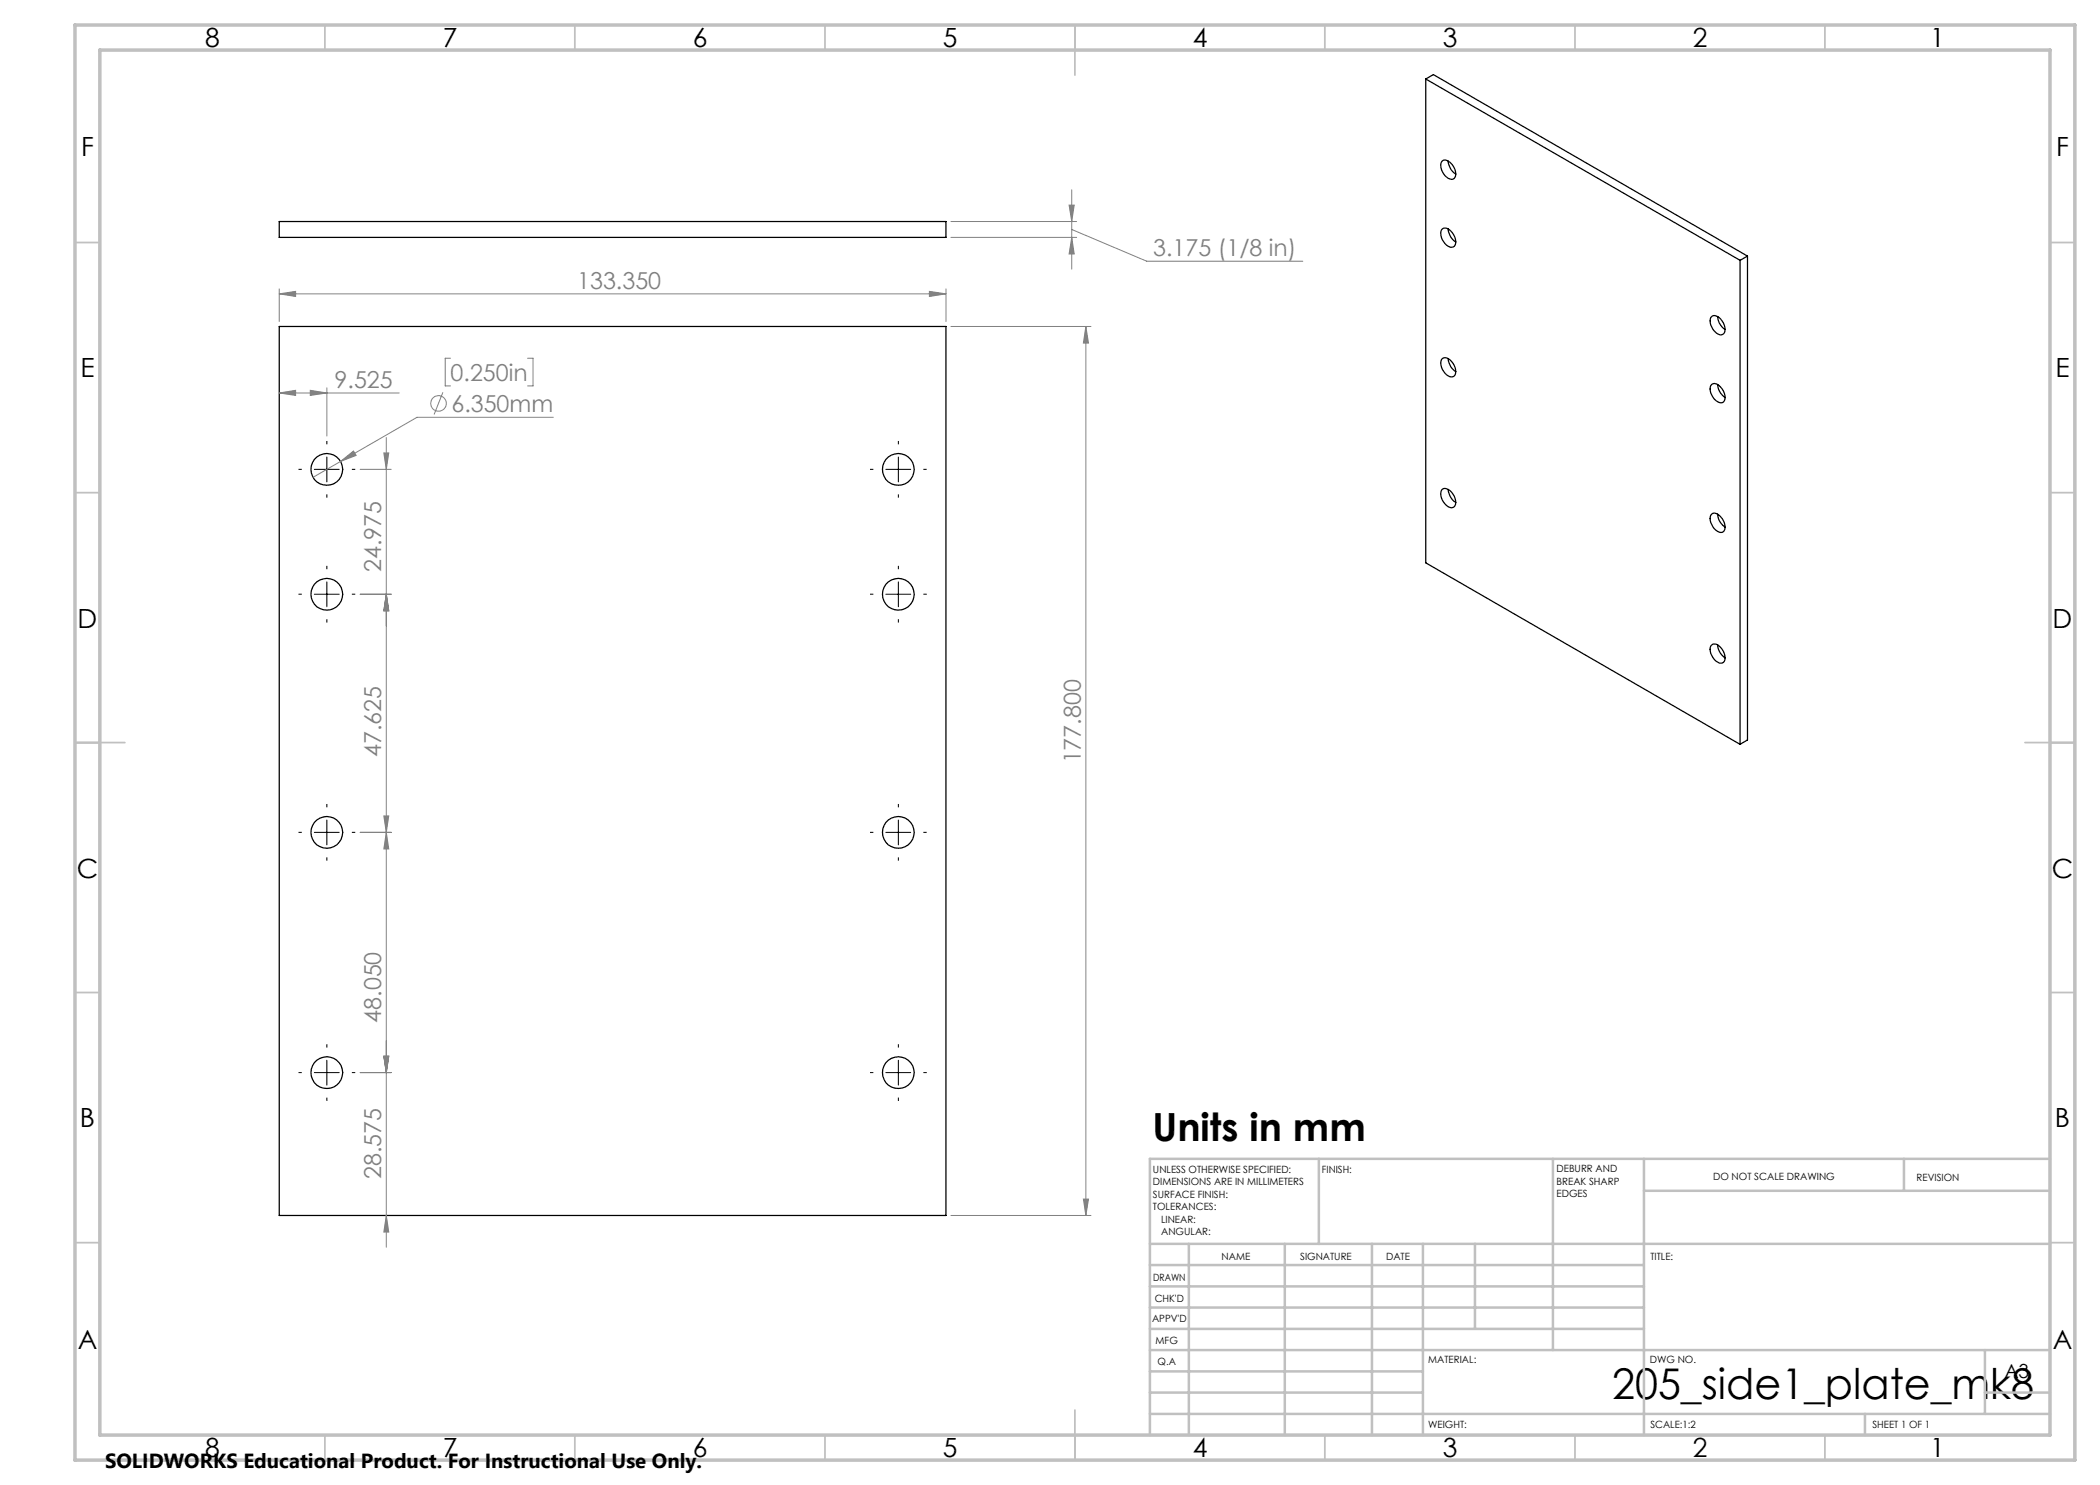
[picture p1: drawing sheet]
<svg xmlns="http://www.w3.org/2000/svg" width="420mm" height="297mm" viewBox="0 0 420 297" stroke-linecap="round" stroke-linejoin="round" font-family="sans-serif">
<g fill="none" stroke="#000" stroke-width=".25">
<path d="M285.2 15.8l1.5-.9 62.8 36.3M285.2 15.8l62.8 36.3M285.2 15.8v96.8l62.8 36.3M288.5 32.2a1.59 1.59 0 0 1 2.1 .9 1.85 1.85 0 0 1 0 2.7 2.68 2.68 0 0 1-2.4-3.1zM289.6 32.2l.1 .4 .5 1.3 .9 .9M55.8 44.3h133.4v3.2h-133.4zM288.5 45.8a1.36 1.36 0 0 1 1.8 .6 2.38 2.38 0 0 1 .5 2.9 1.87 1.87 0 0 1-2.3-1.4l-.3-.8a1.38 1.38 0 0 1 .3-1.3zM289.6 45.8l.1 .4 .5 1.3 .9 .9M348 52.1v96.8M349.5 51.2l-1.5 .9M349.5 51.2v96.8l-1.5 .9M55.8 65.3h133.4v177.8h-133.4z"/>
<path d="M288.5 71.7a1.36 1.36 0 0 1 1.8 .6 2.38 2.38 0 0 1 .5 2.9 1.87 1.87 0 0 1-2.3-1.3l-.3-.9a1.38 1.38 0 0 1 .3-1.3zM289.6 71.7l.1 .4 .5 1.3 .9 .9M342.2 63.5a1.07 1.07 0 0 1 1.7 0 2.91 2.91 0 0 1 1 3.1 1.02 1.02 0 0 1-1.7-.1 2.86 2.86 0 0 1-1-3zM342.4 76.9a1.39 1.39 0 0 1 1.8 .6 2.38 2.38 0 0 1 .5 2.9 1.85 1.85 0 0 1-2.3-1.3l-.3-.9a1.31 1.31 0 0 1 .3-1.3zM343.5 63.3l.4 1.3 .5 .8 .6 .5M343.5 76.9l.4 1.3 .5 .7 .6 .6M288.5 97.9a1.59 1.59 0 0 1 2.1 .9l.5 1.3a1.04 1.04 0 0 1-.4 1.3 1.04 1.04 0 0 1-1.4-.3 2.62 2.62 0 0 1-.8-3.2zM289.6 97.9l.6 1.7 .9 .9M342.4 102.8a1.39 1.39 0 0 1 1.8 .6 2.38 2.38 0 0 1 .5 2.9 1.84 1.84 0 0 1-2.3-1.4l-.3-.8a1.31 1.31 0 0 1 .3-1.3zM343.5 102.8l.4 1.3 .5 .8 .6 .5M342.4 129a1.32 1.32 0 0 1 1.8 .5 2.38 2.38 0 0 1 .5 3 1.85 1.85 0 0 1-2.3-1.4l-.3-.9a1.27 1.27 0 0 1 .3-1.2zM343.5 129l.4 1.2 .5 .8 .6 .6"/>
<circle cx="65.4" cy="93.9" r="3.2"/>
<circle cx="179.7" cy="93.9" r="3.2"/>
<circle cx="65.4" cy="118.9" r="3.2"/>
<circle cx="179.7" cy="118.9" r="3.2"/>
<circle cx="65.4" cy="166.5" r="3.2"/>
<circle cx="179.7" cy="166.5" r="3.2"/>
<circle cx="65.4" cy="214.5" r="3.2"/>
<circle cx="179.7" cy="214.5" r="3.2"/>
</g>
<g fill="none" stroke="#808080" stroke-width=".2">
<path d="M214.3 38v15.8M55.8 58.8l3.3-.5v1zM55.8 57.8v6.5M55.8 58.8h133.4M185.9 58.3l3.3 .5-3.3 .5zM189.2 57.8v6.5M190.2 44.3h25.1M190.2 47.5h25.1M213.8 41h1l-.5 3.3zM214.3 47.5l.5 3.3h-1zM214.3 45.9l15 6.3h31.3M55.8 78.6l3.3-.5v1z"/>
<path d="M55.8 78.6h24M62.1 78.1l3.3 .5-3.3 .5zM65.4 77.6v9.6M88.6 78.5l-1.8 4.4M90.1 71.6h-1.1v5.6h1.1M105.5 71.6h1.1v5.6h-1.1M190.2 65.3h28M217.2 65.3l.5 3.3h-1zM217.2 65.3v177.8M68.1 92.3l2.6-2.1 .5 .9zM68.1 92.3l-5.5 3.2M72 93.9h6.2"/>
<path d="M76.8 90.6h1l-.5 3.3zM77.3 87.5v161.9M110.7 83.5h-27.3l-15.3 8.8M72 118.8h6.2M77.3 118.8l.5 3.4h-1zM72 166.5h6.2M76.8 163.2h1l-.5 3.3zM77.3 166.5l.5 3.3h-1zM72 214.5h6.2M76.8 211.2h1l-.5 3.3zM216.7 239.8h1l-.5 3.3zM77.3 243.1l.5 3.3h-1z"/>
<path d="M190.2 243.1h28"/>
<circle cx="87.7" cy="80.7" r="1.56"/>
</g>
<g fill="none" stroke="#000" stroke-width=".2" stroke-dasharray="15.2 1.3 1.3 1.3" stroke-linecap="butt">
<path d="M60.4 93.9h-.7M65.4 88.9v-.7M65.4 98.9v.6M70.4 93.9h.6M174.7 93.9h-.7M179.7 88.9v-.7M179.7 98.9v.6M184.7 93.9h.6M60.4 118.8h-.7M65.4 113.8v-.6M70.4 118.8h.6M174.7 118.8h-.7"/>
<path d="M179.7 113.8v-.6M184.7 118.8h.6M65.4 123.8v.7M179.7 123.8v.7M60.4 166.5h-.7M65.4 161.5v-.7M65.4 171.5v.6M70.4 166.5h.6M174.7 166.5h-.7M179.7 161.5v-.7M179.7 171.5v.6M184.7 166.5h.6"/>
<path d="M60.4 214.5h-.7M65.4 209.5v-.7M65.4 219.5v.7M70.4 214.5h.6M174.7 214.5h-.7M179.7 209.5v-.7M179.7 219.5v.7M184.7 214.5h.6"/>
</g>
<g fill="none" stroke="#000" stroke-width=".2">
<path d="M62.9 93.9h4.9M65.4 91.4v5M177.2 93.9h4.9M179.7 91.4v5M62.9 118.8h4.9M65.4 116.4v5M177.2 118.8h4.9M179.7 116.4v5M62.9 166.5h4.9M65.4 164v5M177.2 166.5h4.9M179.7 164v5"/>
<path d="M62.9 214.5h4.9M65.4 212.1v4.9M177.2 214.5h4.9M179.7 212.1v4.9"/>
</g>
<g fill="none" stroke="#c0c0c0" stroke-width=".35">
<path d="M65 5v5M115 5v5M165 5v5M215 5v10M265 5v5M315 5v5M365 5v5M15 48.5h5M410 48.5h5M15 98.5h5M410 98.5h5M15 148.5h10"/>
<path d="M405 148.5h10M15 198.5h5M410 198.5h5M15 248.5h5M410 248.5h5M65 287v5M115 287v5M165 287v5M215 282v10M265 287v5M315 287v5M365 287v5"/>
</g>
<g fill="none" stroke="#c0c0c0" stroke-width=".5">
<path d="M263.8 231.8v17M310.6 231.8v38.2M328.8 231.8v55.2M328.8 238.2h81.2M380.8 231.8v6.4M410 231.8h-180v55.2M230 248.8h180M230 257.3h98.8M230 253h98.8M237.8 248.8v38.2M257 248.8v38.2M274.4 248.8v38.2"/>
<path d="M284.6 248.8v38.2M295 248.8v17M230 265.8h98.8M230 261.5h98.8M230 278.5h54.6M230 274.3h54.6M230 270h180M397 278.5h13M397 270v12.8M230 282.8h180M373 282.8v4.2"/>
</g>
<path d="M15 5h400v287h-400zM20 10h390v277h-390z" fill="none" stroke="#c0c0c0" stroke-width=".7"/>
<g fill="#808080">
<path d="M62.1 78.1l3.3 .5-3.3 .5zM55.8 78.6l3.3-.5v1z"/>
<path d="M55.8 58.8l3.3-.5v1zM185.9 58.3l3.3 .5-3.3 .5zM68.1 92.3l3.1-1.2-.5-.9zM213.8 41h1l-.5 3.3zM214.3 47.5l.5 3.3h-1z"/>
<path d="M216.7 239.8h1l-.5 3.3zM217.2 65.3l.5 3.3h-1z"/>
<path d="M76.8 90.6h1l-.5 3.3zM77.3 118.8l.5 3.4h-1zM77.3 118.8l.5 3.4h-1zM76.8 163.2h1l-.5 3.3zM77.3 166.5l.5 3.3h-1zM76.8 211.2h1l-.5 3.3zM76.8 211.2h1l-.5 3.3zM77.3 243.1l.5 3.3h-1z"/>
</g>
<text font-size="8.5" x="322.4" y="279.7">205_side1_plate_mk8</text>
<text font-size="7.8" x="230.5" y="228.3">Units in mm</text>
<g font-size="5.3">
<text x="41" y="9.5">8</text>
<text x="88.5" y="9.5">7</text>
<text x="138.5" y="9.5">6</text>
<text x="188.5" y="9.5">5</text>
<text x="238.5" y="9.5">4</text>
<text x="288.5" y="9.5">3</text>
<text x="338.5" y="9.5">2</text>
<text x="386" y="9.5">1</text>
<text x="16.2" y="31.2">F</text>
<text x="411.2" y="31.2">F</text>
<text x="16.1" y="75.5">E</text>
<text x="411.1" y="75.5">E</text>
<text x="15.5" y="125.5">D</text>
<text x="410.5" y="125.5">D</text>
<text x="15.4" y="175.5">C</text>
<text x="410.4" y="175.5">C</text>
<text x="16" y="225.5">B</text>
<text x="411" y="225.5">B</text>
<text x="15.5" y="269.7">A</text>
<text x="410.5" y="269.7">A</text>
<text x="41" y="291.5">8</text>
<text x="88.5" y="291.5">7</text>
<text x="138.5" y="291.5">6</text>
<text x="188.5" y="291.5">5</text>
<text x="238.5" y="291.5">4</text>
<text x="288.5" y="291.5">3</text>
<text x="338.5" y="291.5">2</text>
<text x="386" y="291.5">1</text>
</g>
<g font-size="4.7" fill="#808080">
<text x="230.6" y="51.2">3.175 (1/8 in)</text>
<text x="115.4" y="57.7">133.350</text>
<text x="66.9" y="77.6">9.525</text>
<text x="90.1" y="76.2">0.250in</text>
<text x="90.3" y="82.4">6.350mm</text>
<text x="76.3" y="114.4" transform="rotate(-90 76.3 114.4)">24.975</text>
<text x="76.3" y="151.4" transform="rotate(-90 76.3 151.4)">47.625</text>
<text x="216.2" y="152.7" transform="rotate(-90 216.2 152.7)">177.800</text>
<text x="76.3" y="204.5" transform="rotate(-90 76.3 204.5)">48.050</text>
<text x="76.3" y="235.8" transform="rotate(-90 76.3 235.8)">28.575</text>
</g>
<text font-size="4.1" x="21" y="293.7">SOLIDWORKS Educational Product. For Instructional Use Only.</text>
<text font-size="3.9" x="400.9" y="275.5">A3</text>
<g font-size="2">
<text x="230.6" y="234.6">UNLESS OTHERWISE SPECIFIED:</text>
<text x="230.6" y="237.1">DIMENSIONS ARE IN MILLIMETERS</text>
<text x="230.6" y="239.6">SURFACE FINISH:</text>
<text x="264.4" y="234.6">FINISH:</text>
<text x="311.3" y="234.5">DEBURR AND</text>
<text x="311.3" y="237">BREAK SHARP</text>
<text x="311.3" y="239.5">EDGES</text>
<text x="342.6" y="236">DO NOT SCALE DRAWING</text>
<text x="383.3" y="236.2">REVISION</text>
<text x="230.6" y="242.1">TOLERANCES:</text>
<text x="232.2" y="244.6">LINEAR:</text>
<text x="232.2" y="247.1">ANGULAR:</text>
<text x="244.3" y="252">NAME</text>
<text x="260" y="251.9">SIGNATURE</text>
<text x="277.2" y="251.9">DATE</text>
<text x="330.1" y="251.9">TITLE:</text>
<text x="230.6" y="256.1">DRAWN</text>
<text x="230.9" y="260.3">CHK'D</text>
<text x="230.4" y="264.4">APPV'D</text>
<text x="231.1" y="268.8">MFG</text>
<text x="231.5" y="273">Q.A</text>
<text x="285.6" y="272.5">MATERIAL:</text>
<text x="330" y="272.5">DWG NO.</text>
<text x="285.6" y="285.5">WEIGHT:</text>
<text x="330.1" y="285.6">SCALE:1:2</text>
<text x="374.5" y="285.6">SHEET 1 OF 1</text>
</g>
</svg>
